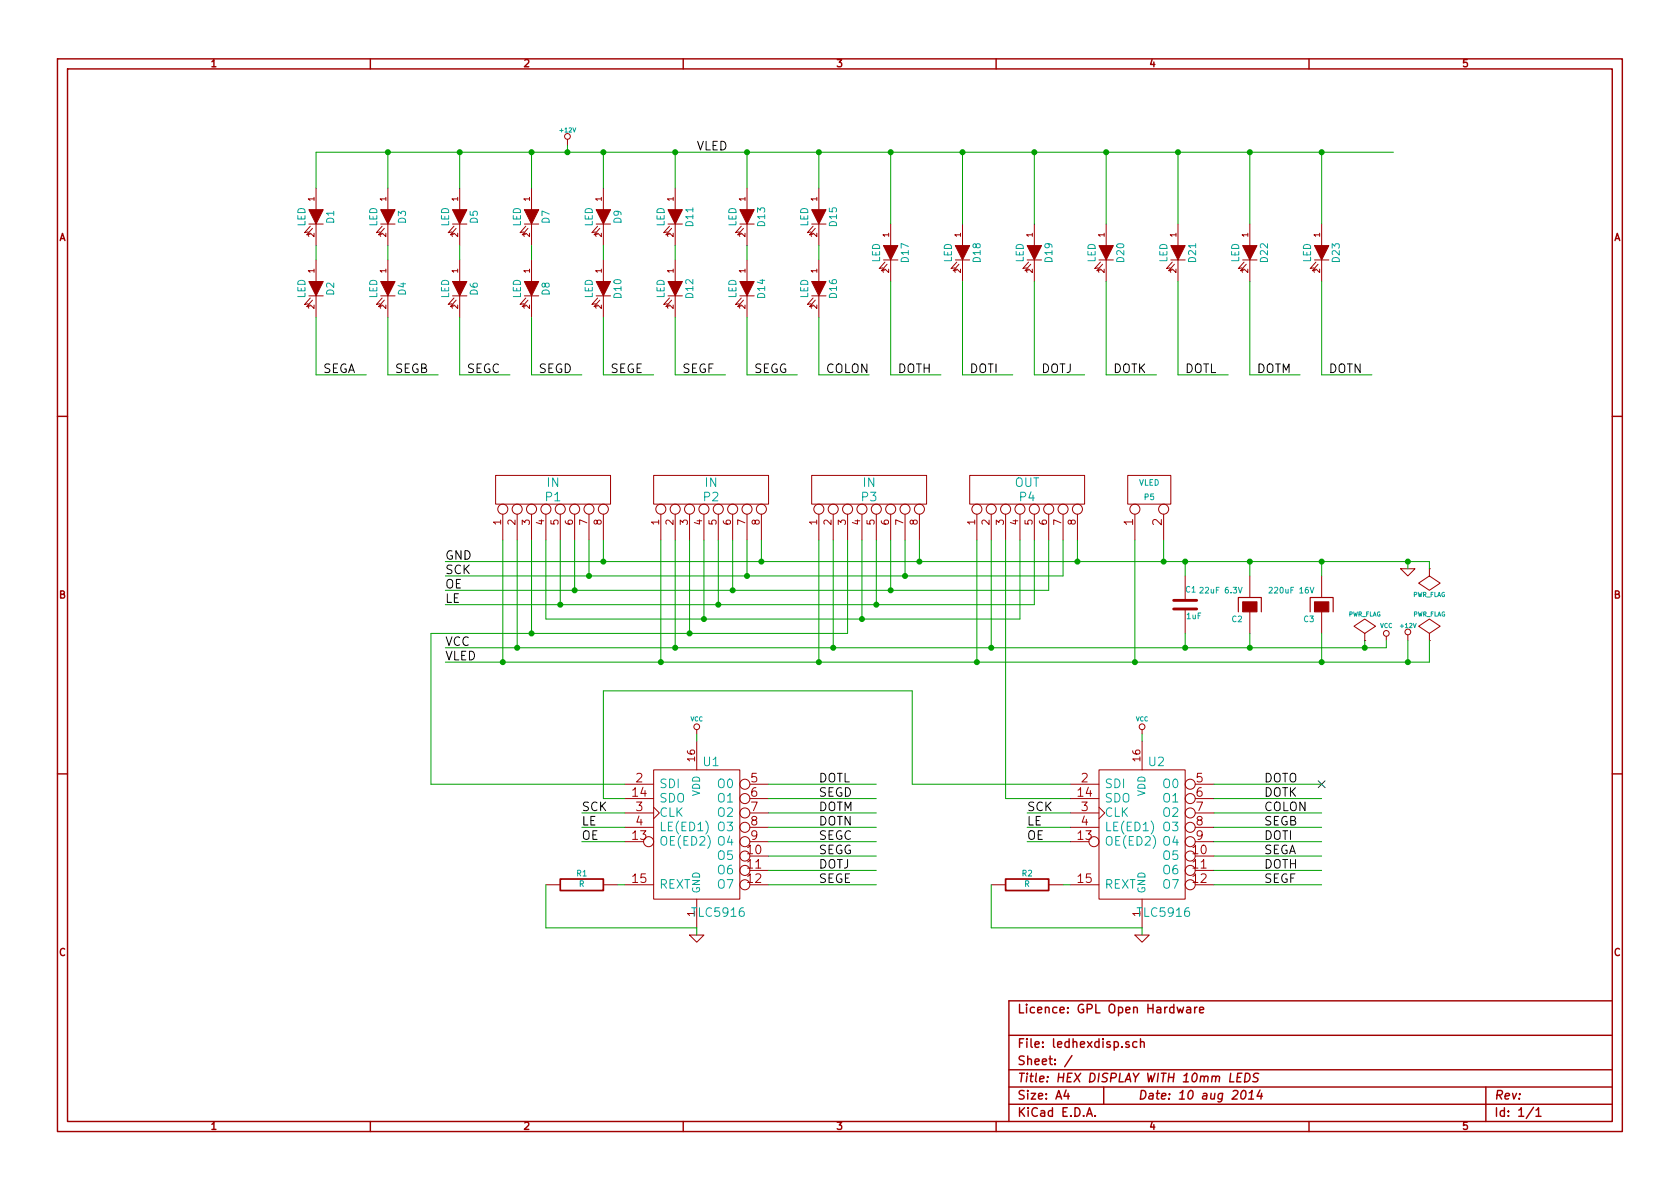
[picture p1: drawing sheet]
EESchema Schematic File Version 2
LIBS:power
LIBS:device
LIBS:transistors
LIBS:conn
LIBS:linear
LIBS:regul
LIBS:74xx
LIBS:cmos4000
LIBS:adc-dac
LIBS:memory
LIBS:xilinx
LIBS:special
LIBS:microcontrollers
LIBS:dsp
LIBS:microchip
LIBS:analog_switches
LIBS:motorola
LIBS:texas
LIBS:intel
LIBS:audio
LIBS:interface
LIBS:digital-audio
LIBS:philips
LIBS:display
LIBS:cypress
LIBS:siliconi
LIBS:opto
LIBS:atmel
LIBS:contrib
LIBS:valves
LIBS:kingbright
LIBS:leddriver
LIBS:ledhexdisp-cache
EELAYER 27 0
EELAYER END
$Descr A4 11693 8268
encoding utf-8
Sheet 1 1
Title "HEX DISPLAY WITH 10mm LEDS"
Date "10 aug 2014"
Rev ""
Comp ""
Comment1 "Licence: GPL Open Hardware"
Comment2 ""
Comment3 ""
Comment4 ""
$EndDescr
$Comp
L +12V #PWR01
U 1 1
P 3950 1000
F 0 "#PWR01" H 3950 950 20  0001 C CNN
F 1 "+12V" H 3950 1100 30  0000 C CNN
F 2 "" H 3950 1000 60  0001 C CNN
F 3 "" H 3950 1000 60  0001 C CNN
	1    3950 1000
	1    0    0    -1  
$EndComp
Text Label 2250 2600 0    60   ~ 0
SEGA
$Comp
L TLC5916 U2
U 1 1
P 7950 5800
F 0 "U2" H 8050 6300 60  0000 C CNN
F 1 "TLC5916" H 8100 5251 60  0000 C CNN
F 2 "~" H 7950 5800 60  0000 C CNN
F 3 "~" H 7950 5800 60  0000 C CNN
	1    7950 5800
	1    0    0    -1  
$EndComp
$Comp
L LED D1
U 1 1
P 2200 1500
F 0 "D1" H 2200 1600 50  0000 C CNN
F 1 "LED" H 2200 1400 50  0000 C CNN
F 2 "~" H 2200 1500 60  0000 C CNN
F 3 "~" H 2200 1500 60  0000 C CNN
	1    2200 1500
	0    1    1    0   
$EndComp
$Comp
L LED D2
U 1 1
P 2200 2000
F 0 "D2" H 2200 2100 50  0000 C CNN
F 1 "LED" H 2200 1900 50  0000 C CNN
F 2 "~" H 2200 2000 60  0000 C CNN
F 3 "~" H 2200 2000 60  0000 C CNN
	1    2200 2000
	0    1    1    0   
$EndComp
$Comp
L GND #PWR02
U 1 1
P 7950 6500
F 0 "#PWR02" H 7950 6500 30  0001 C CNN
F 1 "GND" H 7950 6430 30  0001 C CNN
F 2 "" H 7950 6500 60  0001 C CNN
F 3 "" H 7950 6500 60  0001 C CNN
	1    7950 6500
	1    0    0    -1  
$EndComp
$Comp
L GND #PWR03
U 1 1
P 4850 6500
F 0 "#PWR03" H 4850 6500 30  0001 C CNN
F 1 "GND" H 4850 6430 30  0001 C CNN
F 2 "" H 4850 6500 60  0001 C CNN
F 3 "" H 4850 6500 60  0001 C CNN
	1    4850 6500
	1    0    0    -1  
$EndComp
$Comp
L VCC #PWR04
U 1 1
P 4850 5100
F 0 "#PWR04" H 4850 5200 30  0001 C CNN
F 1 "VCC" H 4850 5200 30  0000 C CNN
F 2 "" H 4850 5100 60  0001 C CNN
F 3 "" H 4850 5100 60  0001 C CNN
	1    4850 5100
	1    0    0    -1  
$EndComp
$Comp
L VCC #PWR05
U 1 1
P 7950 5100
F 0 "#PWR05" H 7950 5200 30  0001 C CNN
F 1 "VCC" H 7950 5200 30  0000 C CNN
F 2 "" H 7950 5100 60  0001 C CNN
F 3 "" H 7950 5100 60  0001 C CNN
	1    7950 5100
	1    0    0    -1  
$EndComp
$Comp
L LED D17
U 1 1
P 6200 1750
F 0 "D17" H 6200 1850 50  0000 C CNN
F 1 "LED" H 6200 1650 50  0000 C CNN
F 2 "~" H 6200 1750 60  0000 C CNN
F 3 "~" H 6200 1750 60  0000 C CNN
	1    6200 1750
	0    1    1    0   
$EndComp
Text Label 5700 5450 0    60   ~ 0
DOTL
Text Label 5700 5550 0    60   ~ 0
SEGD
Text Label 5700 5650 0    60   ~ 0
DOTM
Text Label 5700 5750 0    60   ~ 0
DOTN
Text Label 5700 5850 0    60   ~ 0
SEGC
Text Label 5700 5950 0    60   ~ 0
SEGG
Text Label 5700 6050 0    60   ~ 0
DOTJ
Text Label 5700 6150 0    60   ~ 0
SEGE
Text Label 8800 5450 0    60   ~ 0
DOTO
Text Label 8800 5550 0    60   ~ 0
DOTK
Text Label 8800 5650 0    60   ~ 0
COLON
Text Label 8800 5750 0    60   ~ 0
SEGB
Text Label 8800 5850 0    60   ~ 0
DOTI
Text Label 8800 5950 0    60   ~ 0
SEGA
Text Label 8800 6050 0    60   ~ 0
DOTH
Text Label 8800 6150 0    60   ~ 0
SEGF
$Comp
L R R1
U 1 1
P 4050 6150
F 0 "R1" V 4130 6150 40  0000 C CNN
F 1 "R" V 4057 6151 40  0000 C CNN
F 2 "~" V 3980 6150 30  0000 C CNN
F 3 "~" H 4050 6150 30  0000 C CNN
	1    4050 6150
	0    -1   -1   0   
$EndComp
Text Label 4050 5850 0    60   ~ 0
OE
Text Label 4050 5650 0    60   ~ 0
SCK
$Comp
L TLC5916 U1
U 1 1
P 4850 5800
F 0 "U1" H 4950 6300 60  0000 C CNN
F 1 "TLC5916" H 5000 5251 60  0000 C CNN
F 2 "~" H 4850 5800 60  0000 C CNN
F 3 "~" H 4850 5800 60  0000 C CNN
	1    4850 5800
	1    0    0    -1  
$EndComp
Text Label 4050 5750 0    60   ~ 0
LE
$Comp
L CONN_8 P3
U 1 1
P 6050 3400
F 0 "P3" V 6000 3400 60  0000 C CNN
F 1 "IN" V 6100 3400 60  0000 C CNN
F 2 "" H 6050 3400 60  0000 C CNN
F 3 "" H 6050 3400 60  0000 C CNN
	1    6050 3400
	0    -1   -1   0   
$EndComp
$Comp
L CONN_8 P4
U 1 1
P 7150 3400
F 0 "P4" V 7100 3400 60  0000 C CNN
F 1 "OUT" V 7200 3400 60  0000 C CNN
F 2 "" H 7150 3400 60  0000 C CNN
F 3 "" H 7150 3400 60  0000 C CNN
	1    7150 3400
	0    -1   -1   0   
$EndComp
Text Label 3100 3900 0    60   ~ 0
GND
Text Label 3100 4600 0    60   ~ 0
VLED
Text Label 3100 4500 0    60   ~ 0
VCC
Text Label 3100 4000 0    60   ~ 0
SCK
Text Label 3100 4100 0    60   ~ 0
OE
Text Label 3100 4200 0    60   ~ 0
LE
$Comp
L GND #PWR06
U 1 1
P 9800 3950
F 0 "#PWR06" H 9800 3950 30  0001 C CNN
F 1 "GND" H 9800 3880 30  0001 C CNN
F 2 "" H 9800 3950 60  0000 C CNN
F 3 "" H 9800 3950 60  0000 C CNN
	1    9800 3950
	1    0    0    -1  
$EndComp
$Comp
L VCC #PWR07
U 1 1
P 9650 4450
F 0 "#PWR07" H 9650 4550 30  0001 C CNN
F 1 "VCC" H 9650 4550 30  0000 C CNN
F 2 "" H 9650 4450 60  0000 C CNN
F 3 "" H 9650 4450 60  0000 C CNN
	1    9650 4450
	1    0    0    -1  
$EndComp
$Comp
L +12V #PWR08
U 1 1
P 9800 4450
F 0 "#PWR08" H 9800 4400 20  0001 C CNN
F 1 "+12V" H 9800 4550 30  0000 C CNN
F 2 "" H 9800 4450 60  0000 C CNN
F 3 "" H 9800 4450 60  0000 C CNN
	1    9800 4450
	1    0    0    -1  
$EndComp
$Comp
L R R2
U 1 1
P 7150 6150
F 0 "R2" V 7230 6150 40  0000 C CNN
F 1 "R" V 7157 6151 40  0000 C CNN
F 2 "~" V 7080 6150 30  0000 C CNN
F 3 "~" H 7150 6150 30  0000 C CNN
	1    7150 6150
	0    -1   -1   0   
$EndComp
Text Label 7150 5650 0    60   ~ 0
SCK
Text Label 7150 5750 0    60   ~ 0
LE
Text Label 7150 5850 0    60   ~ 0
OE
$Comp
L PWR_FLAG #FLG09
U 1 1
P 9500 4450
F 0 "#FLG09" H 9500 4545 30  0001 C CNN
F 1 "PWR_FLAG" H 9500 4630 30  0000 C CNN
F 2 "" H 9500 4450 60  0000 C CNN
F 3 "" H 9500 4450 60  0000 C CNN
	1    9500 4450
	1    0    0    -1  
$EndComp
$Comp
L PWR_FLAG #FLG010
U 1 1
P 9950 3950
F 0 "#FLG010" H 9950 4045 30  0001 C CNN
F 1 "PWR_FLAG" H 9950 4130 30  0000 C CNN
F 2 "" H 9950 3950 60  0000 C CNN
F 3 "" H 9950 3950 60  0000 C CNN
	1    9950 3950
	-1   0    0    1   
$EndComp
$Comp
L PWR_FLAG #FLG011
U 1 1
P 9950 4450
F 0 "#FLG011" H 9950 4545 30  0001 C CNN
F 1 "PWR_FLAG" H 9950 4630 30  0000 C CNN
F 2 "" H 9950 4450 60  0000 C CNN
F 3 "" H 9950 4450 60  0000 C CNN
	1    9950 4450
	1    0    0    -1  
$EndComp
Text Label 2750 2600 0    60   ~ 0
SEGB
$Comp
L LED D3
U 1 1
P 2700 1500
F 0 "D3" H 2700 1600 50  0000 C CNN
F 1 "LED" H 2700 1400 50  0000 C CNN
F 2 "~" H 2700 1500 60  0000 C CNN
F 3 "~" H 2700 1500 60  0000 C CNN
	1    2700 1500
	0    1    1    0   
$EndComp
$Comp
L LED D4
U 1 1
P 2700 2000
F 0 "D4" H 2700 2100 50  0000 C CNN
F 1 "LED" H 2700 1900 50  0000 C CNN
F 2 "~" H 2700 2000 60  0000 C CNN
F 3 "~" H 2700 2000 60  0000 C CNN
	1    2700 2000
	0    1    1    0   
$EndComp
Text Label 3250 2600 0    60   ~ 0
SEGC
$Comp
L LED D5
U 1 1
P 3200 1500
F 0 "D5" H 3200 1600 50  0000 C CNN
F 1 "LED" H 3200 1400 50  0000 C CNN
F 2 "~" H 3200 1500 60  0000 C CNN
F 3 "~" H 3200 1500 60  0000 C CNN
	1    3200 1500
	0    1    1    0   
$EndComp
$Comp
L LED D6
U 1 1
P 3200 2000
F 0 "D6" H 3200 2100 50  0000 C CNN
F 1 "LED" H 3200 1900 50  0000 C CNN
F 2 "~" H 3200 2000 60  0000 C CNN
F 3 "~" H 3200 2000 60  0000 C CNN
	1    3200 2000
	0    1    1    0   
$EndComp
Text Label 3750 2600 0    60   ~ 0
SEGD
$Comp
L LED D7
U 1 1
P 3700 1500
F 0 "D7" H 3700 1600 50  0000 C CNN
F 1 "LED" H 3700 1400 50  0000 C CNN
F 2 "~" H 3700 1500 60  0000 C CNN
F 3 "~" H 3700 1500 60  0000 C CNN
	1    3700 1500
	0    1    1    0   
$EndComp
$Comp
L LED D8
U 1 1
P 3700 2000
F 0 "D8" H 3700 2100 50  0000 C CNN
F 1 "LED" H 3700 1900 50  0000 C CNN
F 2 "~" H 3700 2000 60  0000 C CNN
F 3 "~" H 3700 2000 60  0000 C CNN
	1    3700 2000
	0    1    1    0   
$EndComp
Text Label 4250 2600 0    60   ~ 0
SEGE
$Comp
L LED D9
U 1 1
P 4200 1500
F 0 "D9" H 4200 1600 50  0000 C CNN
F 1 "LED" H 4200 1400 50  0000 C CNN
F 2 "~" H 4200 1500 60  0000 C CNN
F 3 "~" H 4200 1500 60  0000 C CNN
	1    4200 1500
	0    1    1    0   
$EndComp
$Comp
L LED D10
U 1 1
P 4200 2000
F 0 "D10" H 4200 2100 50  0000 C CNN
F 1 "LED" H 4200 1900 50  0000 C CNN
F 2 "~" H 4200 2000 60  0000 C CNN
F 3 "~" H 4200 2000 60  0000 C CNN
	1    4200 2000
	0    1    1    0   
$EndComp
Text Label 4750 2600 0    60   ~ 0
SEGF
$Comp
L LED D11
U 1 1
P 4700 1500
F 0 "D11" H 4700 1600 50  0000 C CNN
F 1 "LED" H 4700 1400 50  0000 C CNN
F 2 "~" H 4700 1500 60  0000 C CNN
F 3 "~" H 4700 1500 60  0000 C CNN
	1    4700 1500
	0    1    1    0   
$EndComp
$Comp
L LED D12
U 1 1
P 4700 2000
F 0 "D12" H 4700 2100 50  0000 C CNN
F 1 "LED" H 4700 1900 50  0000 C CNN
F 2 "~" H 4700 2000 60  0000 C CNN
F 3 "~" H 4700 2000 60  0000 C CNN
	1    4700 2000
	0    1    1    0   
$EndComp
Text Label 5250 2600 0    60   ~ 0
SEGG
$Comp
L LED D13
U 1 1
P 5200 1500
F 0 "D13" H 5200 1600 50  0000 C CNN
F 1 "LED" H 5200 1400 50  0000 C CNN
F 2 "~" H 5200 1500 60  0000 C CNN
F 3 "~" H 5200 1500 60  0000 C CNN
	1    5200 1500
	0    1    1    0   
$EndComp
$Comp
L LED D14
U 1 1
P 5200 2000
F 0 "D14" H 5200 2100 50  0000 C CNN
F 1 "LED" H 5200 1900 50  0000 C CNN
F 2 "~" H 5200 2000 60  0000 C CNN
F 3 "~" H 5200 2000 60  0000 C CNN
	1    5200 2000
	0    1    1    0   
$EndComp
Text Label 5750 2600 0    60   ~ 0
COLON
$Comp
L LED D15
U 1 1
P 5700 1500
F 0 "D15" H 5700 1600 50  0000 C CNN
F 1 "LED" H 5700 1400 50  0000 C CNN
F 2 "~" H 5700 1500 60  0000 C CNN
F 3 "~" H 5700 1500 60  0000 C CNN
	1    5700 1500
	0    1    1    0   
$EndComp
$Comp
L LED D16
U 1 1
P 5700 2000
F 0 "D16" H 5700 2100 50  0000 C CNN
F 1 "LED" H 5700 1900 50  0000 C CNN
F 2 "~" H 5700 2000 60  0000 C CNN
F 3 "~" H 5700 2000 60  0000 C CNN
	1    5700 2000
	0    1    1    0   
$EndComp
Text Label 4850 1050 0    60   ~ 0
VLED
$Comp
L LED D18
U 1 1
P 6700 1750
F 0 "D18" H 6700 1850 50  0000 C CNN
F 1 "LED" H 6700 1650 50  0000 C CNN
F 2 "~" H 6700 1750 60  0000 C CNN
F 3 "~" H 6700 1750 60  0000 C CNN
	1    6700 1750
	0    1    1    0   
$EndComp
$Comp
L LED D19
U 1 1
P 7200 1750
F 0 "D19" H 7200 1850 50  0000 C CNN
F 1 "LED" H 7200 1650 50  0000 C CNN
F 2 "~" H 7200 1750 60  0000 C CNN
F 3 "~" H 7200 1750 60  0000 C CNN
	1    7200 1750
	0    1    1    0   
$EndComp
$Comp
L LED D20
U 1 1
P 7700 1750
F 0 "D20" H 7700 1850 50  0000 C CNN
F 1 "LED" H 7700 1650 50  0000 C CNN
F 2 "~" H 7700 1750 60  0000 C CNN
F 3 "~" H 7700 1750 60  0000 C CNN
	1    7700 1750
	0    1    1    0   
$EndComp
$Comp
L LED D21
U 1 1
P 8200 1750
F 0 "D21" H 8200 1850 50  0000 C CNN
F 1 "LED" H 8200 1650 50  0000 C CNN
F 2 "~" H 8200 1750 60  0000 C CNN
F 3 "~" H 8200 1750 60  0000 C CNN
	1    8200 1750
	0    1    1    0   
$EndComp
$Comp
L LED D22
U 1 1
P 8700 1750
F 0 "D22" H 8700 1850 50  0000 C CNN
F 1 "LED" H 8700 1650 50  0000 C CNN
F 2 "~" H 8700 1750 60  0000 C CNN
F 3 "~" H 8700 1750 60  0000 C CNN
	1    8700 1750
	0    1    1    0   
$EndComp
$Comp
L LED D23
U 1 1
P 9200 1750
F 0 "D23" H 9200 1850 50  0000 C CNN
F 1 "LED" H 9200 1650 50  0000 C CNN
F 2 "~" H 9200 1750 60  0000 C CNN
F 3 "~" H 9200 1750 60  0000 C CNN
	1    9200 1750
	0    1    1    0   
$EndComp
Text Label 6250 2600 0    60   ~ 0
DOTH
Text Label 6750 2600 0    60   ~ 0
DOTI
Text Label 7250 2600 0    60   ~ 0
DOTJ
Text Label 7750 2600 0    60   ~ 0
DOTK
Text Label 8250 2600 0    60   ~ 0
DOTL
Text Label 8750 2600 0    60   ~ 0
DOTM
Text Label 9250 2600 0    60   ~ 0
DOTN
NoConn ~ 9200 5450
$Comp
L CONN_2 P5
U 1 1
P 8000 3400
F 0 "P5" V 7950 3400 40  0000 C CNN
F 1 "VLED" V 8050 3400 40  0000 C CNN
F 2 "" H 8000 3400 60  0000 C CNN
F 3 "" H 8000 3400 60  0000 C CNN
	1    8000 3400
	0    -1   -1   0   
$EndComp
$Comp
L CONN_8 P2
U 1 1
P 4950 3400
F 0 "P2" V 4900 3400 60  0000 C CNN
F 1 "IN" V 5000 3400 60  0000 C CNN
F 2 "" H 4950 3400 60  0000 C CNN
F 3 "" H 4950 3400 60  0000 C CNN
	1    4950 3400
	0    -1   -1   0   
$EndComp
$Comp
L CONN_8 P1
U 1 1
P 3850 3400
F 0 "P1" V 3800 3400 60  0000 C CNN
F 1 "IN" V 3900 3400 60  0000 C CNN
F 2 "" H 3850 3400 60  0000 C CNN
F 3 "" H 3850 3400 60  0000 C CNN
	1    3850 3400
	0    -1   -1   0   
$EndComp
Wire Wire Line
	2200 2600 2550 2600
Wire Wire Line
	2200 2600 2200 2200
Wire Wire Line
	2200 1300 2200 1050
Connection ~ 3950 1050
Wire Wire Line
	3950 1050 3950 1000
Wire Wire Line
	7950 6450 7950 6500
Wire Wire Line
	4850 5100 4850 5150
Wire Wire Line
	4850 6450 4850 6500
Wire Wire Line
	2200 1700 2200 1800
Wire Wire Line
	5350 5450 6100 5450
Wire Wire Line
	6100 5550 5350 5550
Wire Wire Line
	6100 5650 5350 5650
Wire Wire Line
	6100 5750 5350 5750
Wire Wire Line
	6100 5850 5350 5850
Wire Wire Line
	6100 5950 5350 5950
Wire Wire Line
	6100 6050 5350 6050
Wire Wire Line
	6100 6150 5350 6150
Wire Wire Line
	8450 5450 9200 5450
Wire Wire Line
	9200 5550 8450 5550
Wire Wire Line
	9200 5650 8450 5650
Wire Wire Line
	9200 5750 8450 5750
Wire Wire Line
	9200 5850 8450 5850
Wire Wire Line
	9200 5950 8450 5950
Wire Wire Line
	9200 6050 8450 6050
Wire Wire Line
	9200 6150 8450 6150
Wire Wire Line
	4350 5850 4050 5850
Wire Wire Line
	4350 5650 4050 5650
Wire Wire Line
	4350 5750 4050 5750
Wire Wire Line
	4350 5450 3000 5450
Wire Wire Line
	4350 6150 4300 6150
Wire Wire Line
	3800 6150 3800 6450
Wire Wire Line
	3800 6450 4850 6450
Wire Wire Line
	3100 3900 9950 3900
Wire Wire Line
	7500 3900 7500 3750
Wire Wire Line
	6400 3750 6400 3900
Connection ~ 6400 3900
Wire Wire Line
	3100 4000 7400 4000
Wire Wire Line
	7400 4000 7400 3750
Wire Wire Line
	3100 4100 7300 4100
Wire Wire Line
	7300 4100 7300 3750
Wire Wire Line
	3100 4200 7200 4200
Wire Wire Line
	7200 4200 7200 3750
Wire Wire Line
	7000 3750 7000 5550
Wire Wire Line
	3100 4500 9650 4500
Wire Wire Line
	6900 4500 6900 3750
Wire Wire Line
	3100 4600 9950 4600
Wire Wire Line
	6800 4600 6800 3750
Wire Wire Line
	6300 3750 6300 4000
Connection ~ 6300 4000
Wire Wire Line
	6200 3750 6200 4100
Connection ~ 6200 4100
Wire Wire Line
	6100 3750 6100 4200
Connection ~ 6100 4200
Wire Wire Line
	5700 3750 5700 4600
Connection ~ 5700 4600
Wire Wire Line
	5800 3750 5800 4500
Connection ~ 5800 4500
Wire Wire Line
	9800 3900 9800 3950
Connection ~ 7500 3900
Wire Wire Line
	9650 4500 9650 4450
Connection ~ 6900 4500
Wire Wire Line
	9800 4600 9800 4450
Connection ~ 6800 4600
Wire Wire Line
	7450 6150 7400 6150
Wire Wire Line
	6900 6150 6900 6450
Wire Wire Line
	6900 6450 7950 6450
Wire Wire Line
	7450 5850 7150 5850
Wire Wire Line
	7450 5750 7150 5750
Wire Wire Line
	7450 5650 7150 5650
Wire Wire Line
	4200 4800 6350 4800
Connection ~ 9800 3900
Wire Wire Line
	9500 4450 9500 4500
Connection ~ 9500 4500
Wire Wire Line
	9950 4600 9950 4450
Connection ~ 9800 4600
Wire Wire Line
	3000 5450 3000 4400
Wire Wire Line
	4350 5550 4200 5550
Wire Wire Line
	4200 5550 4200 4800
Wire Wire Line
	2700 2600 3050 2600
Wire Wire Line
	2700 2600 2700 2200
Wire Wire Line
	2700 1300 2700 1050
Wire Wire Line
	2700 1700 2700 1800
Wire Wire Line
	3200 2600 3550 2600
Wire Wire Line
	3200 2600 3200 2200
Wire Wire Line
	3200 1050 3200 1300
Wire Wire Line
	3200 1700 3200 1800
Wire Wire Line
	3700 2600 4050 2600
Wire Wire Line
	3700 2600 3700 2200
Wire Wire Line
	3700 1050 3700 1300
Wire Wire Line
	3700 1700 3700 1800
Wire Wire Line
	4200 2600 4550 2600
Wire Wire Line
	4200 2600 4200 2200
Wire Wire Line
	4200 1050 4200 1300
Wire Wire Line
	4200 1700 4200 1800
Wire Wire Line
	4700 2600 5050 2600
Wire Wire Line
	4700 2600 4700 2200
Wire Wire Line
	4700 1050 4700 1300
Wire Wire Line
	4700 1700 4700 1800
Wire Wire Line
	5200 2600 5550 2600
Wire Wire Line
	5200 2600 5200 2200
Wire Wire Line
	5200 1050 5200 1300
Wire Wire Line
	5200 1700 5200 1800
Wire Wire Line
	5700 2600 6050 2600
Wire Wire Line
	5700 2600 5700 2200
Wire Wire Line
	5700 1050 5700 1300
Wire Wire Line
	5700 1700 5700 1800
Wire Wire Line
	2200 1050 9700 1050
Connection ~ 2700 1050
Connection ~ 3200 1050
Connection ~ 3700 1050
Connection ~ 4200 1050
Connection ~ 4700 1050
Connection ~ 5200 1050
Wire Wire Line
	6200 1950 6200 2600
Wire Wire Line
	6200 2600 6550 2600
Wire Wire Line
	6700 1950 6700 2600
Wire Wire Line
	6700 2600 7050 2600
Wire Wire Line
	7200 1950 7200 2600
Wire Wire Line
	7200 2600 7550 2600
Wire Wire Line
	7700 1950 7700 2600
Wire Wire Line
	7700 2600 8050 2600
Wire Wire Line
	8200 1950 8200 2600
Wire Wire Line
	8200 2600 8550 2600
Wire Wire Line
	8700 1950 8700 2600
Wire Wire Line
	8700 2600 9050 2600
Wire Wire Line
	9200 1950 9200 2600
Wire Wire Line
	9200 2600 9550 2600
Wire Wire Line
	6200 1050 6200 1550
Connection ~ 5700 1050
Wire Wire Line
	6700 1050 6700 1550
Connection ~ 6200 1050
Wire Wire Line
	7200 1050 7200 1550
Connection ~ 6700 1050
Wire Wire Line
	7700 1050 7700 1550
Connection ~ 7200 1050
Wire Wire Line
	8200 1050 8200 1550
Connection ~ 7700 1050
Wire Wire Line
	8700 1050 8700 1550
Connection ~ 8200 1050
Wire Wire Line
	9200 1050 9200 1550
Connection ~ 8700 1050
Connection ~ 9200 1050
Connection ~ 7900 4600
Wire Wire Line
	8100 3750 8100 3900
Connection ~ 8100 3900
Wire Wire Line
	7900 3750 7900 4600
Wire Wire Line
	3500 3750 3500 4600
Connection ~ 3500 4600
Wire Wire Line
	3600 3750 3600 4500
Connection ~ 3600 4500
Wire Wire Line
	3000 4400 5900 4400
Wire Wire Line
	3700 4400 3700 3750
Wire Wire Line
	3800 3750 3800 4300
Wire Wire Line
	3800 4300 7100 4300
Wire Wire Line
	4900 4300 4900 3750
Wire Wire Line
	6000 4300 6000 3750
Connection ~ 4900 4300
Wire Wire Line
	4800 4400 4800 3750
Connection ~ 3700 4400
Wire Wire Line
	5900 4400 5900 3750
Connection ~ 4800 4400
Wire Wire Line
	3900 4200 3900 3750
Connection ~ 3900 4200
Wire Wire Line
	4000 4100 4000 3750
Connection ~ 4000 4100
Wire Wire Line
	4100 4000 4100 3750
Connection ~ 4100 4000
Wire Wire Line
	4200 3900 4200 3750
Connection ~ 4200 3900
Connection ~ 4600 4600
Wire Wire Line
	4700 4500 4700 3750
Connection ~ 4700 4500
Wire Wire Line
	4600 3750 4600 4600
Wire Wire Line
	5000 3750 5000 4200
Connection ~ 5000 4200
Wire Wire Line
	5100 4100 5100 3750
Connection ~ 5100 4100
Wire Wire Line
	5200 3750 5200 4000
Connection ~ 5200 4000
Wire Wire Line
	5300 3900 5300 3750
Connection ~ 5300 3900
Wire Wire Line
	7100 4300 7100 3750
Connection ~ 6000 4300
Wire Wire Line
	6350 4800 6350 5450
Wire Wire Line
	6350 5450 7450 5450
Wire Wire Line
	7000 5550 7450 5550
Wire Wire Line
	7950 5150 7950 5100
Wire Wire Line
	9950 3900 9950 3950
$Comp
L C C1
U 1 1
P 8250 4200
F 0 "C1" H 8250 4300 40  0000 L CNN
F 1 "1uF" H 8256 4115 40  0000 L CNN
F 2 "~" H 8288 4050 30  0000 C CNN
F 3 "~" H 8250 4200 60  0000 C CNN
	1    8250 4200
	1    0    0    -1  
$EndComp
$Comp
L CAPAPOL C2
U 1 1
P 8700 4200
F 0 "C2" H 8750 4300 40  0000 L CNN
F 1 "22uF 6.3V" H 8750 4100 40  0000 L CNN
F 2 "~" H 8800 4050 30  0000 C CNN
F 3 "~" H 8700 4200 300 0000 C CNN
	1    8700 4200
	-1   0    0    1   
$EndComp
$Comp
L CAPAPOL C3
U 1 1
P 9200 4200
F 0 "C3" H 9250 4300 40  0000 L CNN
F 1 "220uF 16V" H 9250 4100 40  0000 L CNN
F 2 "~" H 9300 4050 30  0000 C CNN
F 3 "~" H 9200 4200 300 0000 C CNN
	1    9200 4200
	-1   0    0    1   
$EndComp
Wire Wire Line
	9200 4400 9200 4600
Connection ~ 9200 4600
Wire Wire Line
	9200 4000 9200 3900
Connection ~ 9200 3900
Wire Wire Line
	8700 4000 8700 3900
Connection ~ 8700 3900
Wire Wire Line
	8700 4400 8700 4500
Wire Wire Line
	8250 4400 8250 4500
Connection ~ 8250 4500
Wire Wire Line
	8250 4000 8250 3900
Connection ~ 8250 3900
Connection ~ 8700 4500
$EndSCHEMATC
